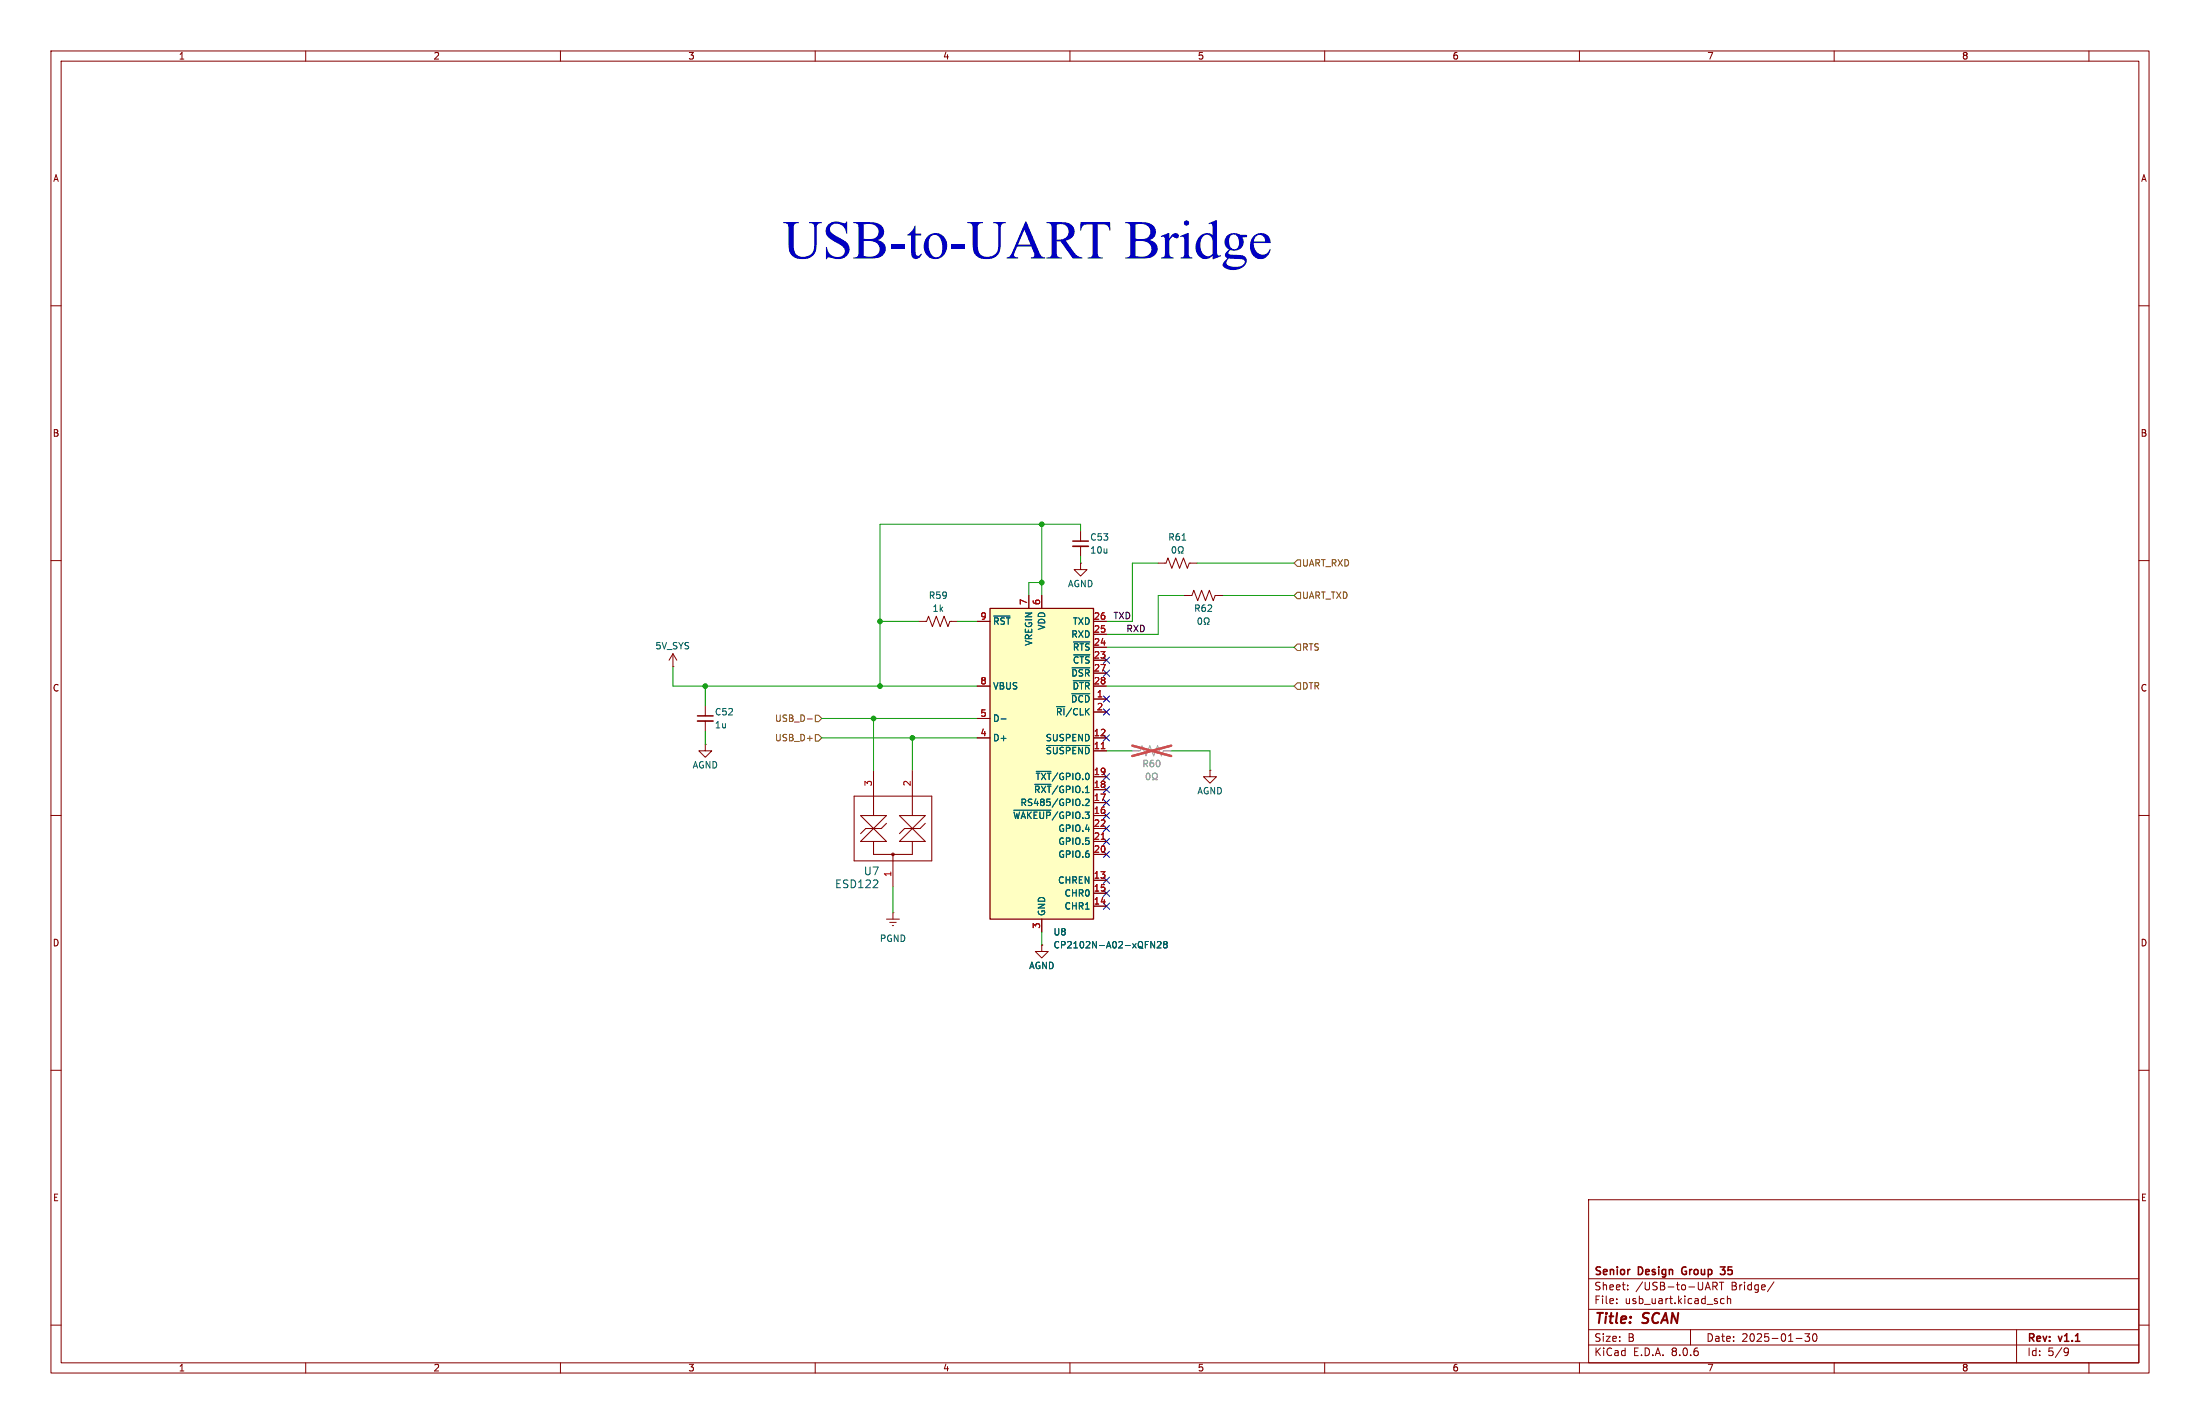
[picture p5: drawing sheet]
<svg xmlns="http://www.w3.org/2000/svg" width="432mm" height="279mm" viewBox="0 0 432 279" stroke-linecap="round" stroke-linejoin="round" font-family="sans-serif">
<g fill="none" stroke="#840000" stroke-width=".2">
<path d="M10 10h411.8v259.4h-411.8zM12 12h407.8v255.4h-407.8zM60 10v2M110 10v2M160 10v2M210 10v2M260 10v2M310 10v2M360 10v2M410 10v2M10 60h2M419.8 60h2"/>
<path d="M10 110h2M232.4 116.8h1.5l.4-1 .8 2.1 .7-2.1 .8 2.1 .8-2.1 .7 2.1 .4-1.1h1.5M419.8 110h2M132.1 130.8h.1M132.1 128.3l-.8 1.2M132.1 128.3v2.5M132.1 128.3l.7 1.2M10 160h2M237.5 151.1v1.3h1.3l-1.3 1.3-1.3-1.3h1.3M237.5 151.1h.1M419.8 160h2M10 210h2"/>
<path d="M419.8 210h2M311.8 235.4h108v32h-108zM10 260h2M311.8 256.9h108M311.8 250.9h108M317.3 255.6v.2M317.3 254.9v.1M319.5 252.9v.2M319.5 252.2v.1M334.8 252.7h.7M335.2 251.6l.5 1.5M336.2 251.6v1.5"/>
<path d="M336.5 252.4l.5 .7M337 251.7v.4l-.1 .2-.7 .1M337.5 251.6h.8M337.9 251.6v1.5M338.4 254.9l-.4-.1-.3 .3 .1 .6h.6M339 254.9l.3-.1 .3 .1 .1 .9M339 254.3v1.5M348.2 251.5l-1.3 1.9M419.8 260h2M60 267.4v2M110 267.4v2M160 267.4v2"/>
<path d="M210 267.4v2M260 267.4v2M310 267.4v2M311.8 263.9h108M311.8 260.9h108M331.8 260.9v3M352.5 262.6h1.2M354.3 261.7h.9l-.5 .6 .4 .1v.6l-.2 .2-.6-.2M356 261.8l.1-.1a.8 .8 0 0 1 .5 .7 .8 .8 0 0 1-.5 .8 1 1 0 0 1-.1-1.4zM360 267.4v2M395.8 260.9v6.5M405.4 264.5l.5 .1a.99 .99 0 0 1-.4 1.4h-.2"/>
<path d="M406 265.1l-.3 .3h-.3M410 267.4v2"/>
</g>
<path d="M330.2 248.8l-.1 .4 .1 .7M337.6 248.6h1l-.5 .5 .3 .1M337.7 250h.7" fill="none" stroke="#840000" stroke-width=".3"/>
<path d="M222.2 147.3h1.6l.4-1 .7 2 .8-2 .7 2 .8-2 .8 2 .3-1h1.6" fill="none" stroke="#a1a1a1" stroke-width=".2"/>
<path d="M225.2 151.8l.1-.1a.68 .68 0 0 1 .4 .6 .68 .68 0 0 1-.4 .7 .84 .84 0 0 1-.1-1.2zM226.2 153h.3v-.3a.54 .54 0 0 1-.3-.7 .54 .54 0 0 1 .8-.2l.1 .6-.3 .3v.3h.3" fill="none" stroke="#989898" stroke-width=".2"/>
<path d="M222.2 146.3l7.7 2M229.9 146.3l-7.7 2" fill="none" stroke="#e65255" stroke-width=".46"/>
<path d="M235.3 121.3l.1-.1a.68 .68 0 0 1 .5 .7 .68 .68 0 0 1-.5 .6 .84 .84 0 0 1-.1-1.2zM236.3 122.5h.3v-.2a.54 .54 0 0 1-.2-.8 .54 .54 0 0 1 .7-.2l.2 .6-.3 .4v.2h.3" fill="none" stroke="#006464" stroke-width=".2"/>
<path d="M194.3 119.4h20.3v60.9h-20.3z" fill="#ffffc2"/>
<path d="M194.3 119.4h20.3v60.9h-20.3z" fill="none" stroke="#840000" stroke-width=".25"/>
<g fill="none" stroke="#840000" stroke-width=".2">
<path d="M201.9 116.8v2.6M204.5 116.8v2.6M212.1 110.5v1.3h1.3l-1.3 1.2-1.3-1.2h1.3M212.1 110.5h.1M212.1 104.1v2.1M212.1 107.2v2M227.3 110.5h1.6l.3-1 .8 2 .8-2 .7 2 .8-2 .7 2 .4-1h1.5M138.4 138.4v2.1M180.3 121.9h1.6l.3-1 .8 2 .8-2 .7 2 .8-2 .8 2 .3-1h1.6M191.8 121.9h2.5M191.8 134.6h2.5M214.6 137.2h2.6"/>
<path d="M214.6 139.7h2.6M214.6 129.5h2.6M214.6 127h2.6M214.6 124.5h2.6M214.6 121.9h2.6M214.6 132.1h2.6M214.6 134.6h2.6M138.4 146.1v1.2h1.3l-1.3 1.3-1.2-1.3h1.2M138.4 146.1h.1M138.4 141.5v2M167.6 156.2h15.3v12.7h-15.3zM171.4 151.1v8.9"/>
<path d="M179.1 151.1v8.9M191.8 144.8h2.5M191.8 141h2.5M214.6 147.3h2.6M214.6 144.8h2.6M214.6 157.5h2.6M214.6 154.9h2.6M214.6 152.4h2.6M168.9 160h5.1l-5.1 5.1h5.1zM171.4 165.1v2.5h7.7v-2.5M174 161.5l-1 1.1h-3.1l-1 1M175.3 179.1h.1"/>
<path d="M175.3 167.6v6.4M175.3 179.1v1.2M176.5 160h5.1l-5.1 5.1h5.1zM181.6 161.5l-1 1.1h-3.1l-1 1M214.6 172.7h2.6M214.6 177.8h2.6M214.6 175.3h2.6M214.6 160h2.6M214.6 167.6h2.6M214.6 165.1h2.6M214.6 162.6h2.6M174 180.3h2.5"/>
<path d="M174.6 181h1.3M175.1 181.6h.3M204.5 185.4v1.3h1.2l-1.2 1.3-1.3-1.3h1.3M204.5 185.4h.1M204.5 180.3v2.6"/>
<circle cx="175.3" cy="167.6" r=".25"/>
</g>
<g fill="none" stroke="#006464" stroke-width=".2">
<path d="M230.2 107.3h.2a.68 .68 0 0 1 .4 .6 .68 .68 0 0 1-.4 .6 .84 .84 0 0 1-.2-1.2zM231.3 108.5h.3v-.2a.54 .54 0 0 1-.3-.8 .54 .54 0 0 1 .7-.2l.2 .6-.3 .4v.2h.3M232 106h.7M195 120.9h3.2M210.3 136.1h3.6M210.4 131h3.5M210.6 133.6h3.3M210.7 128.5h3.2M210.7 126h3.2M196.5 141.1h1M199 159h7.3M203.1 153.9h3.2"/>
<path d="M203.4 151.4h2.9M205.4 146.3h8.5M212.5 157.9v.2M213.1 156.9l.4-.1 .3 .4-.8 .9h.8M226.6 184.7v1.3l-.7-1.3v1.3M227.2 184.9l.4-.2 .3 .4-.8 .9h.8M228.6 185.3l-.2-.3 .2-.3h.2l.3 .3-.3 .3M228.6 185.3l-.2 .2v.4l.2 .1 .4-.1 .1-.1v-.3l-.3-.2M228.6 185.3h.2"/>
</g>
<path d="M216.1 146.9h.8M216.1 164.7h.8" fill="none" stroke="#a90000" stroke-width=".2"/>
<path d="M210.6 107.2h3M136.9 141.5h3.1" fill="none" stroke="#840000" stroke-width=".33"/>
<path d="M210.6 106.2h3M136.9 140.5h3.1" fill="none" stroke="#840000" stroke-width=".3"/>
<path d="M254.6 109.9h.7v1.2h-.7l-.6-.6zM254.6 116.2h.7v1.3h-.7l-.6-.7zM254.6 134h.7v1.3h-.7l-.6-.7zM254.6 126.4h.7v1.2h-.7l-.6-.6zM158.5 141.1h.9M160 140.3h.7l.6 .7-.6 .6h-.7zM160 144.1h.7l.6 .7-.6 .6h-.7z" fill="none" stroke="#725600" stroke-width=".2"/>
<g fill="none" stroke="#009600" stroke-width=".2">
<path d="M204.5 102.9v13.9M204.5 114.3h-2.6v2.5M212.1 104.1v-1.2h-39.4v31.7M212.1 109.2v1.3M227.3 110.5h-5.1v11.4h-5M232.4 116.8h-5.1v7.7h-10.1M234.9 110.5h19.1M240 116.8h14M132.1 130.8v3.8h59.7M138.4 134.6v3.8M172.7 121.9h7.6M188 121.9h3.8"/>
<path d="M217.2 127h36.8M217.2 134.6h36.8M138.4 143.5v2.6M161.3 141h30.5M161.3 144.8h30.5M171.4 141v10.1M179.1 144.8v6.3M217.2 147.3h5M229.9 147.3h7.6v3.8M175.3 174v5.1M204.5 182.9v2.5"/>
</g>
<g fill="none" stroke="#000084" stroke-width=".2">
<path d="M216.6 128.9l1.2 1.2M216.6 139.1l1.2 1.2M216.6 136.6l1.2 1.2M216.6 131.5l1.2 1.2M217.8 128.9l-1.2 1.2M217.8 139.1l-1.2 1.2M217.8 136.6l-1.2 1.2M217.8 131.5l-1.2 1.2M216.6 156.9l1.2 1.2M216.6 154.3l1.2 1.2M216.6 151.8l1.2 1.2M216.6 144.2l1.2 1.2"/>
<path d="M216.6 159.4l1.2 1.2M217.8 156.9l-1.2 1.2M217.8 154.3l-1.2 1.2M217.8 151.8l-1.2 1.2M217.8 144.2l-1.2 1.2M217.8 159.4l-1.2 1.2M216.6 167l1.2 1.2M216.6 174.7l1.2 1.2M216.6 164.5l1.2 1.2M216.6 172.1l1.2 1.2M216.6 162l1.2 1.2M216.6 177.2l1.2 1.2"/>
<path d="M217.8 167l-1.2 1.2M217.8 174.7l-1.2 1.2M217.8 164.5l-1.2 1.2M217.8 172.1l-1.2 1.2M217.8 162l-1.2 1.2M217.8 177.2l-1.2 1.2"/>
</g>
<path d="M225.2 151.8l.1-.1a.68 .68 0 0 1 .4 .6 .68 .68 0 0 1-.4 .7 .84 .84 0 0 1-.1-1.2zM226.2 153h.3v-.3a.54 .54 0 0 1-.3-.7 .54 .54 0 0 1 .8-.2l.1 .6-.3 .3v.3h.3" fill="none" stroke="#989898" stroke-width=".2"/>
<path d="M222.2 147.3h1.3M228.6 147.3h1.3" fill="none" stroke="#a1a1a1" stroke-width=".2"/>
<path d="M222.2 146.3l7.7 2M229.9 146.3l-7.7 2" fill="none" stroke="#e65255" stroke-width=".46"/>
<g fill="#009600" stroke="#009600" stroke-width=".2">
<circle cx="204.5" cy="114.3" r=".46"/>
<circle cx="204.5" cy="102.9" r=".46"/>
<circle cx="172.7" cy="134.6" r=".46"/>
<circle cx="172.7" cy="121.9" r=".46"/>
<circle cx="179.1" cy="144.8" r=".46"/>
<circle cx="171.4" cy="141" r=".46"/>
<circle cx="138.4" cy="134.6" r=".46"/>
</g>
<text font-size="10.6" fill="#0000c2" x="153.7" y="53.5">USB-to-UARTBridge</text>
<g font-size="2.8" fill="#840000">
<text x="312.8" y="260.3">Title:</text>
<text x="322.5" y="260.3">SCAN</text>
</g>
<g font-size="2.1" fill="#006464">
<text x="169.5" y="171.9">U7</text>
<text x="163.8" y="174.5">ESD122</text>
</g>
<g font-size="2.1" fill="#840000">
<text x="312.8" y="250.6">Senior</text>
<text x="321.6" y="250.6">Design</text>
<text x="330.8" y="250.6">Group</text>
<text x="339" y="250.6">35</text>
<text x="312.8" y="256.1">File:</text>
<text x="312.8" y="253.4">Sheet:</text>
<text x="318.9" y="256.1">usb_uart.kicad_sch</text>
<text x="321" y="253.4">/USB-to-UART</text>
<text x="339.8" y="253.4">Bridge/</text>
<text x="312.8" y="263.5">Size:</text>
<text x="319.5" y="263.5">B</text>
<text x="334.8" y="263.5">Date:</text>
<text x="341.8" y="263.5">2025-01-30</text>
<text x="397.8" y="263.7">Rev:</text>
<text x="404.2" y="263.7">v1.1</text>
<text x="312.8" y="266.3">KiCad</text>
<text x="320.5" y="266.3">E.D.A.</text>
<text x="328.1" y="266.3">8.0.6</text>
<text x="397.8" y="266.3">Id:</text>
<text x="401.9" y="266.3">5/9</text>
</g>
<g font-size="1.8" fill="#840000">
<text x="35" y="11.9">1</text>
<text x="85" y="11.9">2</text>
<text x="135" y="11.9">3</text>
<text x="185" y="11.9">4</text>
<text x="235" y="11.9">5</text>
<text x="285" y="11.9">6</text>
<text x="335" y="11.9">7</text>
<text x="385" y="11.9">8</text>
<text x="10.3" y="35.9">A</text>
<text x="420.1" y="35.9">A</text>
<text x="10.3" y="85.9">B</text>
<text x="420.1" y="85.9">B</text>
<text x="10.3" y="135.9">C</text>
<text x="420.1" y="135.9">C</text>
<text x="10.3" y="185.9">D</text>
<text x="420.1" y="185.9">D</text>
<text x="10.3" y="235.9">E</text>
<text x="420.1" y="235.9">E</text>
<text x="35" y="269.3">1</text>
<text x="85" y="269.3">2</text>
<text x="135" y="269.3">3</text>
<text x="185" y="269.3">4</text>
<text x="235" y="269.3">5</text>
<text x="285" y="269.3">6</text>
<text x="335" y="269.3">7</text>
<text x="385" y="269.3">8</text>
</g>
<g font-size="1.8" fill="#006464">
<text x="213.9" y="106.3">C53</text>
<text x="229.2" y="106.3">R61</text>
<text x="213.9" y="108.8">10u</text>
<text x="182.2" y="117.7">R59</text>
<text x="209.5" y="115.4">AGND</text>
<text x="182.9" y="120.2">1k</text>
<text x="194.8" y="122.8">~{RST}</text>
<text x="205.3" y="123.7" transform="rotate(-90 205.3 123.7)">VDD</text>
<text x="210.2" y="125.3">RXD</text>
<text x="210.5" y="122.8">TXD</text>
<text x="234.3" y="120.2">R62</text>
<text x="128.5" y="127.6">5V_SYS</text>
<text x="202.8" y="126.8" transform="rotate(-90 202.8 126.8)">VREGIN</text>
<text x="210.5" y="130.4">~{CTS}</text>
<text x="210.5" y="127.9">~{RTS}</text>
<text x="194.8" y="135.5">VBUS</text>
<text x="210.2" y="132.9">~{DSR}</text>
<text x="210.4" y="135.5">~{DTR}</text>
<text x="140.2" y="143.1">1u</text>
<text x="140.2" y="140.6">C52</text>
<text x="194.8" y="141.8">D-</text>
<text x="207.1" y="140.6">~{RI}/CLK</text>
<text x="210.1" y="138">~{DCD}</text>
<text x="194.8" y="145.6">D+</text>
<text x="205.1" y="148.2">~{SUSPEND}</text>
<text x="205.1" y="145.6">SUSPEND</text>
<text x="135.8" y="151">AGND</text>
<text x="202.9" y="155.8">~{RXT}/GPIO.1</text>
<text x="203.2" y="153.3">~{TXT}/GPIO.0</text>
<text x="198.7" y="160.9">~{WAKEUP}/GPIO.3</text>
<text x="200.2" y="158.3">RS485/GPIO.2</text>
<text x="234.9" y="156.1">AGND</text>
<text x="207.6" y="166">GPIO.5</text>
<text x="207.6" y="163.4">GPIO.4</text>
<text x="207.6" y="173.6">CHREN</text>
<text x="207.6" y="168.5">GPIO.6</text>
<text x="205.3" y="179.8" transform="rotate(-90 205.3 179.8)">GND</text>
<text x="208.8" y="178.7">CHR1</text>
<text x="208.8" y="176.1">CHR0</text>
<text x="172.6" y="185">PGND</text>
<text x="206.7" y="183.7">U8</text>
<text x="201.9" y="190.3">AGND</text>
<text x="206.7" y="186.3">CP2102N-A02-xQFN28</text>
</g>
<g font-size="1.8" fill="#725600">
<text x="255.5" y="111.4">UART_RXD</text>
<text x="255.5" y="117.7">UART_TXD</text>
<text x="255.5" y="127.9">RTS</text>
<text x="255.5" y="135.5">DTR</text>
<text x="152" y="141.8">USB_D-</text>
<text x="152" y="145.6">USB_D+</text>
</g>
<g font-size="1.8" fill="#a90000">
<text x="201.7" y="118.8" transform="rotate(-90 201.7 118.8)">7</text>
<text x="204.2" y="118.8" transform="rotate(-90 204.2 118.8)">6</text>
<text x="192.3" y="121.7">9</text>
<text x="214.6" y="124.2">25</text>
<text x="214.6" y="121.7">26</text>
<text x="214.6" y="129.3">23</text>
<text x="214.6" y="126.7">24</text>
<text x="214.6" y="131.8">27</text>
<text x="192.3" y="134.4">8</text>
<text x="214.6" y="134.4">28</text>
<text x="215.2" y="136.9">1</text>
<text x="192.3" y="140.7">5</text>
<text x="215.2" y="139.4">2</text>
<text x="192.3" y="144.5">4</text>
<text x="214.6" y="147.1">11</text>
<text x="214.6" y="144.5">12</text>
<text x="171.2" y="154.4" transform="rotate(-90 171.2 154.4)">3</text>
<text x="178.8" y="154.4" transform="rotate(-90 178.8 154.4)">2</text>
<text x="214.6" y="154.7">18</text>
<text x="214.6" y="152.1">19</text>
<text x="214.6" y="159.8">16</text>
<text x="214.6" y="157.2">17</text>
<text x="214.6" y="167.4">20</text>
<text x="214.6" y="164.8">21</text>
<text x="214.6" y="162.3">22</text>
<text x="175" y="172.2" transform="rotate(-90 175 172.2)">1</text>
<text x="214.6" y="172.5">13</text>
<text x="214.6" y="177.5">14</text>
<text x="214.6" y="175">15</text>
<text x="204.2" y="182.3" transform="rotate(-90 204.2 182.3)">3</text>
</g>
<g font-size="1.8" fill="#0f0f0f">
<text x="218.4" y="121.6">TXD</text>
<text x="221" y="124.1">RXD</text>
</g>
<text font-size="1.8" fill="#989898" x="224.1" y="150.7">R60</text>
</svg>
